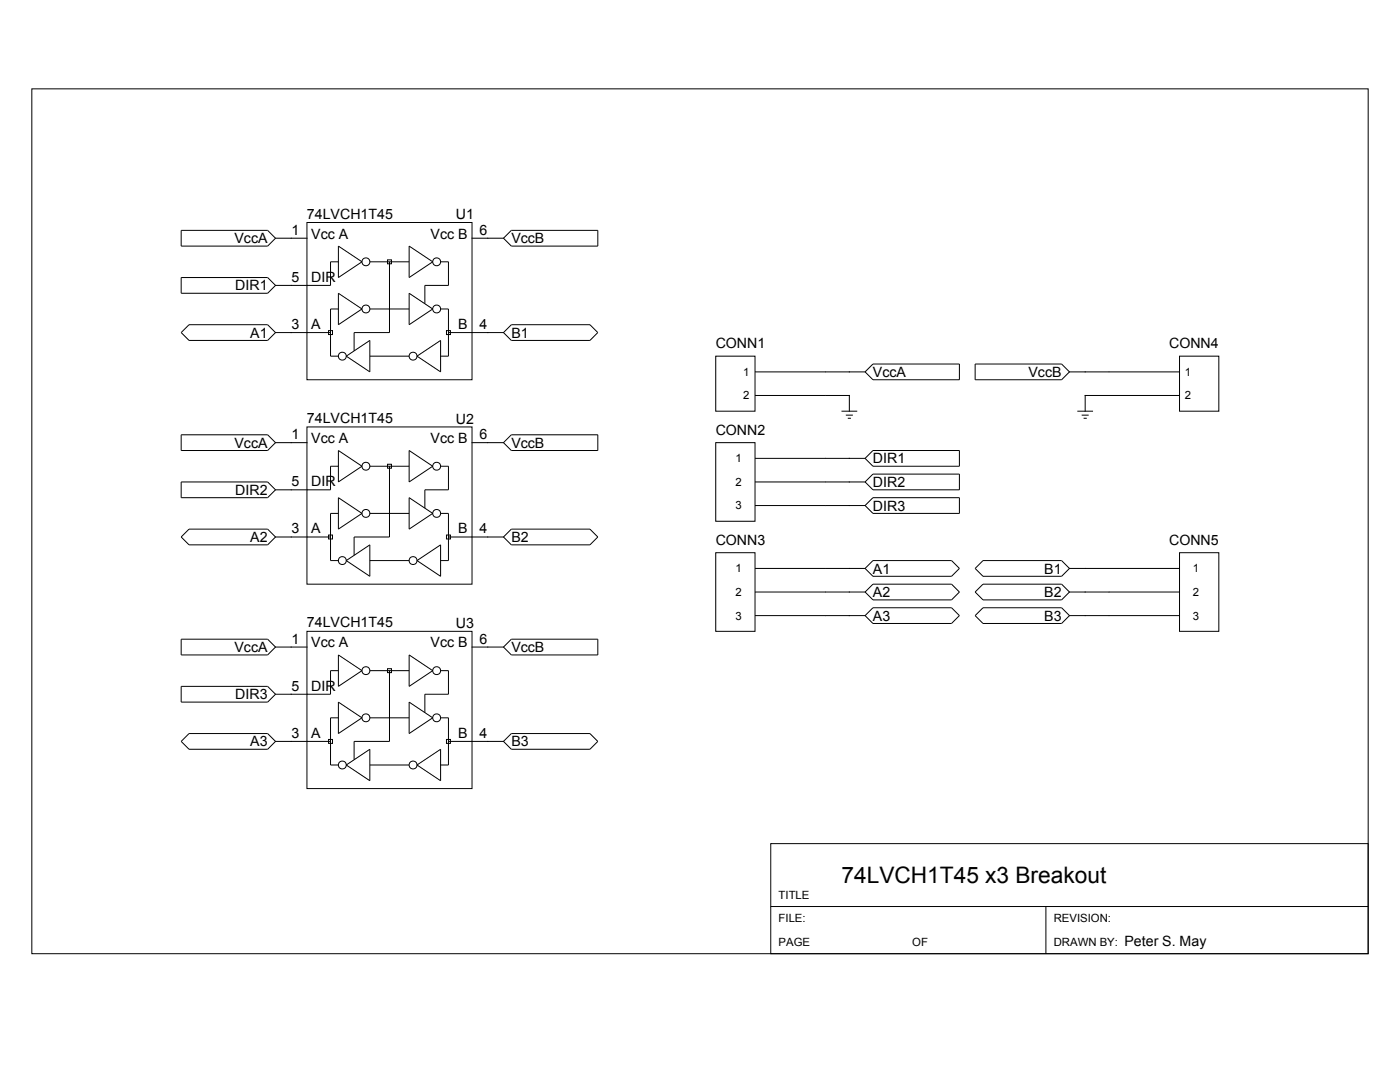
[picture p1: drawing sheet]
<svg xmlns="http://www.w3.org/2000/svg" width="279mm" height="216mm" viewBox="0 0 279 216" stroke-linecap="round" stroke-linejoin="round" font-family="sans-serif">
<g fill="none" stroke="#000" stroke-width=".2">
<path d="M6.3 17.7h266.7v172.6h-266.7zM36.2 46h17.2l1.6 1.5-1.6 1.6h-17.2zM36.2 55.4h17.2l1.6 1.5-1.6 1.6h-17.2zM55 47.5h6.3M61.3 44.4h32.9v31.4h-32.9zM67.5 49.1l4.7 3.1-4.7 3.2zM67.5 58.5l4.7 3.2-4.7 3.1zM67.5 52.2h-1.5v4.7h-11M73.8 52.2h7.9M77.3 51.9h.8v.7h-.8zM77.7 52.2v14.2h-7v3.6M81.7 58.5l4.7 3.2-4.7 3.1z"/>
<path d="M81.7 49.1l4.7 3.1-4.7 3.2zM87.9 52.2h1.6v4.7h-4.7v3.7M94.2 47.5h6.3M102 46h17.3v3.1h-17.3l-1.5-1.6zM36.2 66.4l1.5-1.6h15.7l1.6 1.6-1.6 1.5h-15.7zM55 66.4h11M65.6 66h.8v.8h-.8zM67.5 61.7h-1.5v9.4h1.5M69.1 71.1l4.7-3.2v6.3zM73.8 61.7h7.9M73.8 71.1h7.9M83.2 71.1l4.7-3.2v6.3z"/>
<path d="M87.9 61.7h1.6v9.4h-1.6M89.1 66h.8v.8h-.8zM89.5 66.4h11M100.5 66.4l1.5-1.6h15.7l1.6 1.6-1.6 1.5h-15.7zM142.8 71.1h7.9v10.9h-7.9zM150.7 78.9h18.8v3.1M150.7 74.2h21.9M174.2 72.6h17.3v3.2h-17.3l-1.6-1.6zM194.6 72.6h17.3l1.5 1.6-1.5 1.6h-17.3zM213.4 74.2h22M235.4 78.9h-18.8v3.1M235.4 71.1h7.8v10.9h-7.8z"/>
<path d="M36.2 86.8h17.2l1.6 1.5-1.6 1.6h-17.2zM36.2 96.2h17.2l1.6 1.5-1.6 1.6h-17.2zM55 88.3h6.3M61.3 85.2h32.9v31.4h-32.9zM67.5 89.9l4.7 3.1-4.7 3.2zM67.5 99.3l4.7 3.1-4.7 3.2zM67.5 93h-1.5v4.7h-11M73.8 93h7.9M77.3 92.6h.8v.8h-.8zM77.7 93v14.2h-7v3.6M81.7 89.9l4.7 3.1-4.7 3.2zM81.7 99.3l4.7 3.1-4.7 3.2z"/>
<path d="M87.9 93h1.6v4.7h-4.7v3.7M94.2 88.3h6.3M102 86.8h17.3v3.1h-17.3l-1.5-1.6zM142.8 88.3h7.9v15.7h-7.9zM150.7 96.2h21.9M150.7 91.5h21.9M167.9 82h3.2M168.8 82.8h1.4M169.2 83.5h.6M172.6 91.5l1.6-1.6h17.3v3.1h-17.3zM174.2 94.6h17.3v3.1h-17.3l-1.6-1.5zM215 82h3.1"/>
<path d="M215.9 82.8h1.4M216.3 83.5h.6M36.2 107.2l1.5-1.6h15.7l1.6 1.6-1.6 1.5h-15.7zM55 107.2h11M65.6 106.8h.8v.7h-.8zM67.5 102.4h-1.5v9.5h1.5M69.1 111.9l4.7-3.2v6.3zM73.8 102.4h7.9M73.8 111.9h7.9M83.2 111.9l4.7-3.2v6.3zM87.9 102.4h1.6v9.5h-1.6M89.1 106.8h.8v.7h-.8z"/>
<path d="M89.5 107.2h11M102 105.6h15.7l1.6 1.6-1.6 1.5h-15.7l-1.5-1.5zM142.8 110.3h7.9v15.7h-7.9zM150.7 100.9h21.9M150.7 118.1h21.9M150.7 113.4h21.9M172.6 100.9l1.6-1.6h17.3v3.1h-17.3zM172.6 113.4l1.6-1.5h15.7l1.6 1.5-1.6 1.6h-15.7zM172.6 118.1l1.6-1.5h15.7l1.6 1.5-1.6 1.6h-15.7zM194.6 118.1l1.6-1.5h15.7l1.5 1.5-1.5 1.6h-15.7zM196.2 111.9h15.7l1.5 1.5-1.5 1.6h-15.7l-1.6-1.6zM213.4 118.1h22"/>
<path d="M213.4 113.4h22M235.4 110.3h7.8v15.7h-7.8zM36.2 127.5h17.2l1.6 1.6-1.6 1.6h-17.2zM36.2 137h17.2l1.6 1.5-1.6 1.6h-17.2zM55 129.1h6.3M61.3 126h32.9v31.4h-32.9zM67.5 130.7l4.7 3.1-4.7 3.2zM67.5 133.8h-1.5v4.7h-11M73.8 133.8h7.9M77.3 133.4h.8v.8h-.8zM77.7 133.8v14.1h-7v3.7M81.7 130.7l4.7 3.1-4.7 3.2z"/>
<path d="M87.9 133.8h1.6v4.7h-4.7v3.7M94.2 129.1h6.3M100.5 129.1l1.5-1.6h17.3v3.2h-17.3zM150.7 122.8h21.9M172.6 122.8l1.6-1.5h15.7l1.6 1.5-1.6 1.6h-15.7zM194.6 122.8l1.6-1.5h15.7l1.5 1.5-1.5 1.6h-15.7zM213.4 122.8h22M36.2 147.9l1.5-1.5h15.7l1.6 1.5-1.6 1.6h-15.7zM55 147.9h11M65.6 147.5h.8v.8h-.8zM67.5 140.1l4.7 3.1-4.7 3.2zM67.5 143.2h-1.5v9.4h1.5"/>
<path d="M69.1 152.6l4.7-3.1v6.3zM73.8 143.2h7.9M73.8 152.6h7.9M81.7 140.1l4.7 3.1-4.7 3.2zM83.2 152.6l4.7-3.1v6.3zM87.9 143.2h1.6v9.4h-1.6M89.1 147.5h.8v.8h-.8zM89.5 147.9h11M102 146.4h15.7l1.6 1.5-1.6 1.6h-15.7l-1.5-1.6zM153.8 168.3h119.2v22h-119.2zM153.8 180.9h119.2M208.7 180.9v9.4"/>
<circle cx="73" cy="52.2" r=".79"/>
<circle cx="87.1" cy="52.2" r=".79"/>
<circle cx="68.3" cy="71.1" r=".79"/>
<circle cx="73" cy="61.7" r=".79"/>
<circle cx="82.4" cy="71.1" r=".79"/>
<circle cx="87.1" cy="61.7" r=".79"/>
<circle cx="73" cy="93" r=".79"/>
<circle cx="87.1" cy="93" r=".79"/>
<circle cx="68.3" cy="111.9" r=".79"/>
<circle cx="73" cy="102.4" r=".79"/>
<circle cx="82.4" cy="111.9" r=".79"/>
<circle cx="87.1" cy="102.4" r=".79"/>
<circle cx="73" cy="133.8" r=".79"/>
<circle cx="87.1" cy="133.8" r=".79"/>
<circle cx="68.3" cy="152.6" r=".79"/>
<circle cx="73" cy="143.2" r=".79"/>
<circle cx="82.4" cy="152.6" r=".79"/>
<circle cx="87.1" cy="143.2" r=".79"/>
</g>
<text font-size="4.5" x="167.9" y="176.2">74LVCH1T45 x3 Breakout</text>
<g font-size="2.8">
<text x="58.2" y="46.8">1</text>
<text x="61.3" y="43.6">74LVCH1T45</text>
<text x="62.1" y="47.6">Vcc A</text>
<text x="85.9" y="47.6">Vcc B</text>
<text x="91" y="43.7">U1</text>
<text x="95.7" y="46.8">6</text>
<text x="46.8" y="48.5">VccA</text>
<text x="102" y="48.5">VccB</text>
<text x="47" y="58">DIR1</text>
<text x="58.2" y="56.2">5</text>
<text x="62.1" y="56.2">DIR</text>
<text x="58.2" y="65.7">3</text>
<text x="62.1" y="65.7">A</text>
<text x="91.5" y="65.7">B</text>
<text x="95.7" y="65.7">4</text>
<text x="49.9" y="67.4">A1</text>
<text x="102" y="67.4">B1</text>
<text x="142.8" y="69.5">CONN1</text>
<text x="233.3" y="69.5">CONN4</text>
<text x="174.2" y="75.2">VccA</text>
<text x="205.3" y="75.2">VccB</text>
<text x="46.8" y="89.3">VccA</text>
<text x="58.2" y="87.6">1</text>
<text x="61.3" y="84.4">74LVCH1T45</text>
<text x="62.1" y="88.4">Vcc A</text>
<text x="85.9" y="88.4">Vcc B</text>
<text x="91" y="84.5">U2</text>
<text x="95.7" y="87.6">6</text>
<text x="102" y="89.3">VccB</text>
<text x="142.8" y="86.8">CONN2</text>
<text x="174.2" y="92.5">DIR1</text>
<text x="47" y="98.8">DIR2</text>
<text x="58.2" y="97">5</text>
<text x="62.1" y="97">DIR</text>
<text x="174.2" y="97.2">DIR2</text>
<text x="174.2" y="101.9">DIR3</text>
<text x="58.2" y="106.4">3</text>
<text x="62.1" y="106.4">A</text>
<text x="91.5" y="106.4">B</text>
<text x="95.7" y="106.4">4</text>
<text x="49.9" y="108.2">A2</text>
<text x="102" y="108.2">B2</text>
<text x="142.8" y="108.7">CONN3</text>
<text x="233.3" y="108.7">CONN5</text>
<text x="174.2" y="114.4">A1</text>
<text x="174.2" y="119.1">A2</text>
<text x="208.4" y="114.4">B1</text>
<text x="208.4" y="119.1">B2</text>
<text x="61.3" y="125.2">74LVCH1T45</text>
<text x="91" y="125.3">U3</text>
<text x="174.2" y="123.8">A3</text>
<text x="208.4" y="123.8">B3</text>
<text x="46.8" y="130.1">VccA</text>
<text x="58.2" y="128.4">1</text>
<text x="62.1" y="129.2">Vcc A</text>
<text x="85.9" y="129.2">Vcc B</text>
<text x="95.7" y="128.4">6</text>
<text x="102" y="130.1">VccB</text>
<text x="58.2" y="137.8">5</text>
<text x="62.1" y="137.8">DIR</text>
<text x="47" y="139.5">DIR3</text>
<text x="49.9" y="148.9">A3</text>
<text x="58.2" y="147.2">3</text>
<text x="62.1" y="147.2">A</text>
<text x="91.5" y="147.2">B</text>
<text x="95.7" y="147.2">4</text>
<text x="102" y="148.9">B3</text>
<text x="224.4" y="188.7">Peter S. May</text>
</g>
<g font-size="2.3">
<text x="148.3" y="75">1</text>
<text x="236.5" y="75">1</text>
<text x="148.3" y="79.7">2</text>
<text x="236.5" y="79.7">2</text>
<text x="146.8" y="92.2">1</text>
<text x="146.8" y="97">2</text>
<text x="146.8" y="101.7">3</text>
<text x="146.8" y="118.9">2</text>
<text x="146.8" y="114.2">1</text>
<text x="238.1" y="118.9">2</text>
<text x="238.1" y="114.2">1</text>
<text x="146.8" y="123.6">3</text>
<text x="238.1" y="123.6">3</text>
<text x="155.4" y="179.3">TITLE</text>
<text x="155.4" y="184">FILE:</text>
<text x="210.3" y="184">REVISION:</text>
<text x="155.4" y="188.7">PAGE</text>
<text x="182" y="188.7">OF</text>
<text x="210.3" y="188.7">DRAWN BY:</text>
</g>
</svg>
